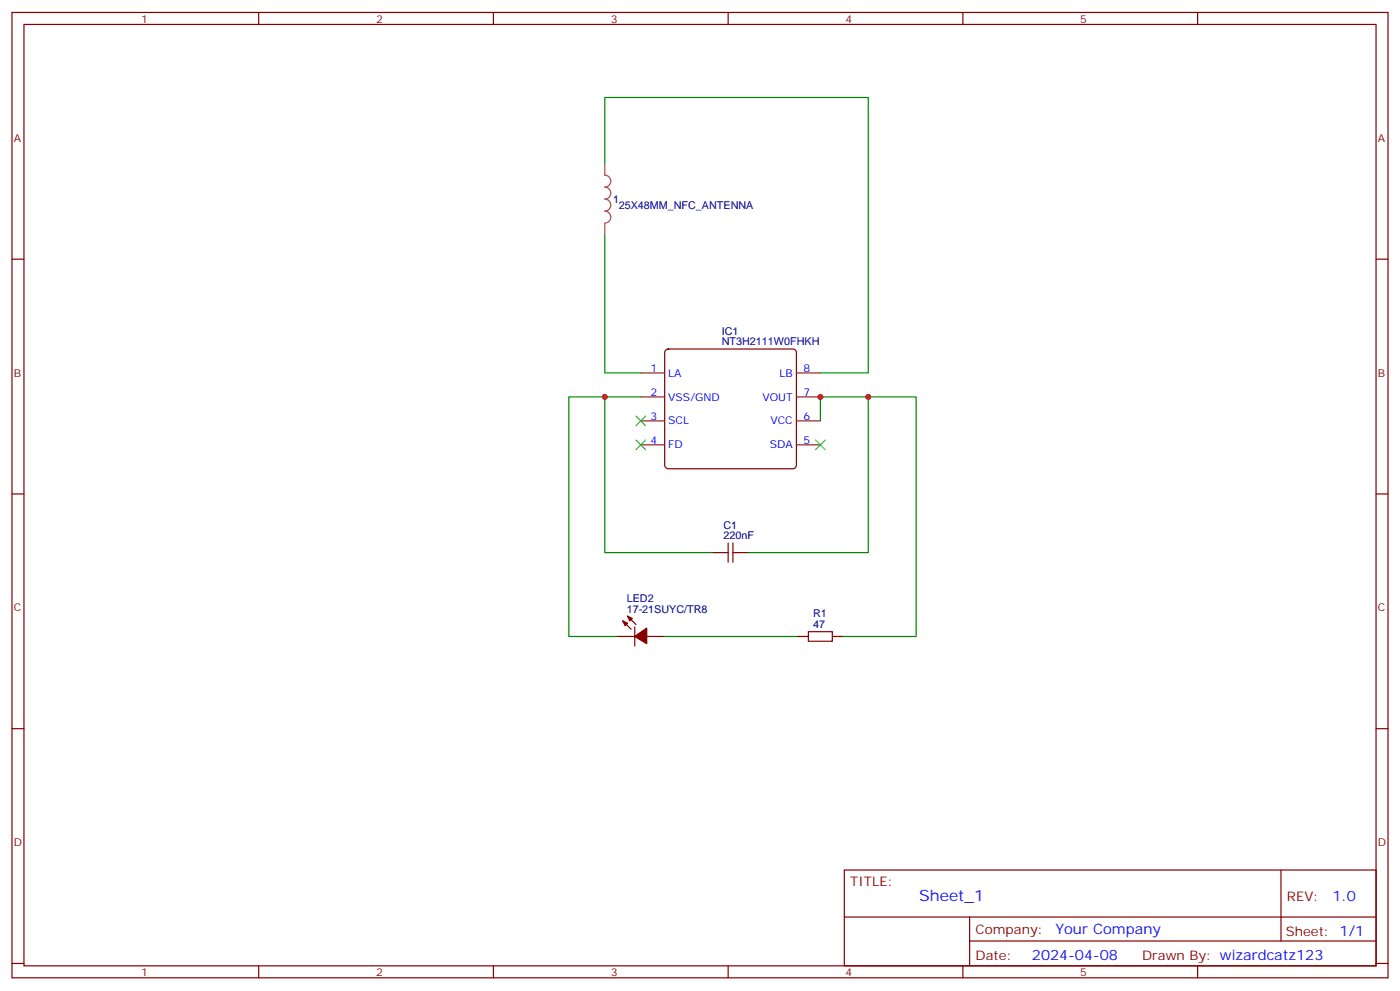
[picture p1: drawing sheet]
<svg xmlns="http://www.w3.org/2000/svg" width="412mm" height="292mm" viewBox="0 0 412 292" stroke-linecap="round" stroke-linejoin="round" font-family="sans-serif">
<g fill="none" stroke="#870000" stroke-width=".35">
<path d="M3.5 3.7h405.4v284.3h-405.4zM7.1 7.2h398.2v277.3h-398.2zM76.2 3.7v3.5M145.3 3.7v3.5M214.5 3.7v3.5M283.6 3.7v3.5M352.8 3.7v3.5M3.5 76.3h3.6M405.3 76.3h3.6M196 103.2l.8-.4h36.7l.7 .2 .4 .9v33.1l-.2 .6-.9 .5h-36.7l-.6-.3-.4-.8v-33.1zM3.5 145.5h3.6M214.5 159.9v5.7"/>
<path d="M215.9 159.9v5.7M405.3 145.5h3.6M209.9 162.8h4.6M215.9 162.8h4.6M181.7 187.5h5.3M183.4 182.9l2.5 2.4M184.9 181.5l2.4 2.4M187 184.6v5.7M190.5 187.5h5.3M238.1 186.1h7.1v2.8h-7.1zM3.5 214.6h3.6M405.3 214.6h3.6"/>
<path d="M248.7 256.3h156.6v28.2h-156.6zM377.3 256.3v20.9M248.7 270.1h156.5M285.6 277.2h119.6M285.6 270.1v14.1M3.5 283.8h3.6M76.2 284.5v3.5M145.3 284.5v3.5M214.5 284.5v3.5M283.6 284.5v3.5M352.8 284.5v3.5M405.3 283.8h3.6"/>
</g>
<path d="M234.6 187.5h3.5M245.2 187.5h3.5" fill="none" stroke="#000" stroke-width=".35"/>
<path d="M178.2 48.1v3.5a1.76 1.76 0 0 1 1.7 1.8 1.76 1.76 0 0 1-1.7 1.7 1.76 1.76 0 0 1 1.7 1.8 1.76 1.76 0 0 1-1.7 1.7 1.76 1.76 0 0 1 1.7 1.8 1.76 1.76 0 0 1-1.7 1.8 1.76 1.76 0 0 1 1.7 1.7 1.76 1.76 0 0 1-1.7 1.8M178.2 65.8v3.5" fill="none" stroke="#a64a4a" stroke-width=".35"/>
<path d="M188.7 116.9h7.1M188.7 109.9h7.1M234.6 116.9h7.1M234.6 109.9h7.1M188.7 131h7.1M188.7 124h7.1M234.6 131h7.1M234.6 124h7.1" fill="none" stroke="#8c2424" stroke-width=".35"/>
<g fill="#870000" stroke="#870000" stroke-width=".35">
<path d="M183.4 182.9l1.5 .7-.8 .7z"/>
<path d="M184.9 181.5l1.4 .7-.7 .7z"/>
<path d="M187 187.5l3.5-2.5v4.6z"/>
</g>
<path d="M178.2 48.1v-19.4h77.6v81.2h-14.1M178.2 69.3v40.6h10.5M178.2 116.9h-10.6v70.6h14.1M188.7 116.9h-10.5v45.9h31.7M255.8 116.9h14.1v70.6h-21.2M241.7 124v-7.1h14.1v45.9h-35.3M195.8 187.5h38.8" fill="none" stroke="#008700" stroke-width=".35"/>
<path d="M187.3 122.6l2.8 2.8M187.3 129.6l2.8 2.8M190.1 122.6l-2.8 2.8M190.1 129.6l-2.8 2.8M240.2 129.6l2.9 2.8M243.1 129.6l-2.9 2.8" fill="none" stroke="#3c3" stroke-width=".35"/>
<g fill="#c00">
<circle cx="241.7" cy="116.9" r=".88"/>
<circle cx="178.2" cy="116.9" r=".88"/>
<circle cx="255.8" cy="116.9" r=".88"/>
</g>
<text font-size="4.6" fill="#00f" x="270.8" y="265.3">Sheet_1</text>
<g font-size="4.2" fill="#00f">
<text x="392.5" y="265.5">1.0</text>
<text x="310.9" y="275.1">Your Company</text>
<text x="304" y="282.9">2024-04-08</text>
</g>
<g font-size="3.9" fill="#800">
<text x="250.5" y="260.8">TITLE:</text>
<text x="379.1" y="265.5">REV:</text>
<text x="287.4" y="275">Company:</text>
<text x="378.7" y="275.7">Sheet: 1/1</text>
<text x="287.4" y="282.7">Date:</text>
<text x="336.4" y="282.8">Drawn By: wizardcatz123</text>
</g>
<g font-size="3.2" fill="#800">
<text x="41.6" y="6.7">1</text>
<text x="110.8" y="6.7">2</text>
<text x="179.9" y="6.7">3</text>
<text x="249.1" y="6.7">4</text>
<text x="318.2" y="6.7">5</text>
<text x="4.1" y="41.8">A</text>
<text x="405.9" y="41.8">A</text>
<text x="4.1" y="110.9">B</text>
<text x="405.9" y="110.9">B</text>
<text x="4.1" y="180.1">C</text>
<text x="405.9" y="180.1">C</text>
<text x="4.1" y="249.2">D</text>
<text x="405.9" y="249.2">D</text>
<text x="41.6" y="287.5">1</text>
<text x="110.8" y="287.5">2</text>
<text x="179.9" y="287.5">3</text>
<text x="249.1" y="287.5">4</text>
<text x="318.2" y="287.5">5</text>
</g>
<g font-size="3.2" fill="#000080">
<text x="180.6" y="59.8">1</text>
<text x="182.3" y="61.6">25X48MM_NFC_ANTENNA</text>
<text x="212.6" y="101.7">NT3H2111W0FHKH</text>
<text x="212.6" y="98.6">IC1</text>
<text x="213.1" y="155.7">C1</text>
<text x="213.1" y="158.9">220nF</text>
<text x="184.6" y="177.2">LED2</text>
<text x="184.6" y="180.4">17-21SUYC/TR8</text>
<text x="239.5" y="185">47</text>
<text x="239.5" y="181.8">R1</text>
</g>
<g font-size="3.2" fill="#00f">
<text x="191.7" y="109.5">1</text>
<text x="196.8" y="110.9">LA</text>
<text x="229.6" y="110.9">LB</text>
<text x="236.7" y="109.5">8</text>
<text x="191.7" y="116.6">2</text>
<text x="196.8" y="118">VSS/GND</text>
<text x="224.6" y="118">VOUT</text>
<text x="236.7" y="116.6">7</text>
<text x="191.7" y="123.6">3</text>
<text x="196.8" y="125">SCL</text>
<text x="226.9" y="125">VCC</text>
<text x="236.7" y="123.6">6</text>
<text x="191.7" y="130.7">4</text>
<text x="236.7" y="130.7">5</text>
<text x="196.8" y="132.1">FD</text>
<text x="226.8" y="132.1">SDA</text>
</g>
</svg>
